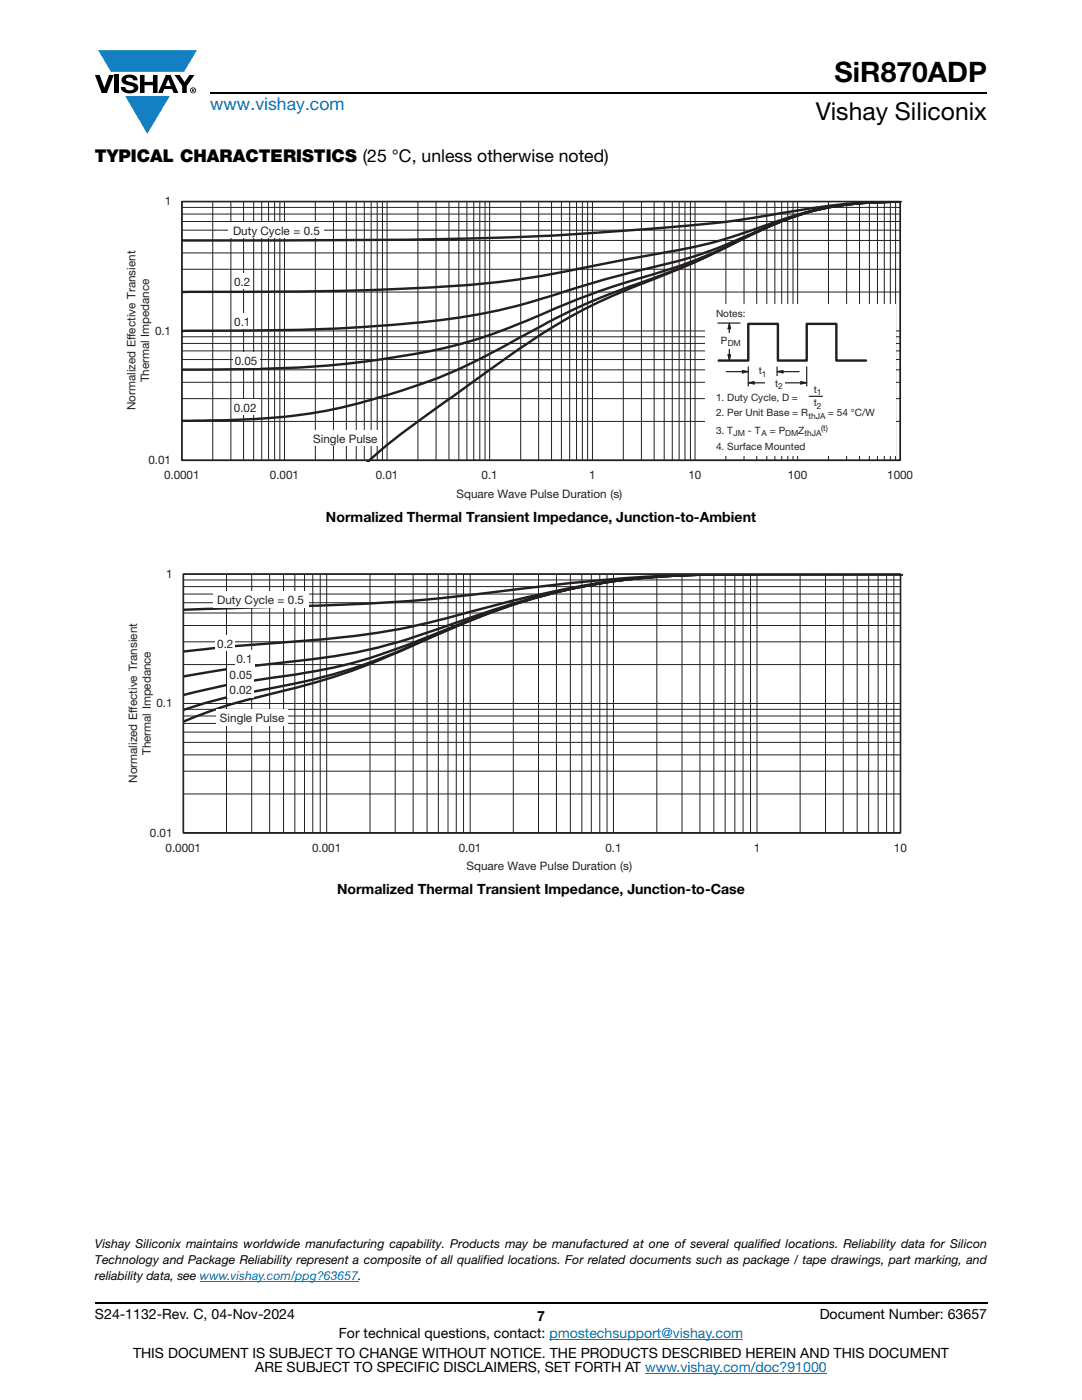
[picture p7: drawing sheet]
<svg xmlns="http://www.w3.org/2000/svg" width="216mm" height="279mm" viewBox="0 0 216 279" stroke-linecap="round" stroke-linejoin="round" font-family="sans-serif">
<g fill="#147fc3">
<path d="M19.6 10h19.7l-2.6 4.3h-1.1h-13.5z"/>
<path d="M25 19.2h8.9l-4.5 7.5z"/>
</g>
<g fill="#000">
<path d="M18.9 15h1l.9 2.5 1-2.5h.9l-1.4 3.6h-1zM22.9 15h.9v3.6h-.9zM24.6 15.3a2.1 2.1 0 0 1 2.8 .3l.1 .4h-.9a.79 .79 0 0 0-.7-.5 .79 .79 0 0 0-.8 .4l.3 .3 1 .2a1.08 1.08 0 0 1 1.2 1.1 1.08 1.08 0 0 1-1.1 1.1 1.73 1.73 0 0 1-2.4-1.2h.9a.96 .96 0 0 0 .8 .6 .96 .96 0 0 0 .9-.4 1.31 1.31 0 0 0-1.2-.6 1.03 1.03 0 0 1-1.1-.6 1.03 1.03 0 0 1 .2-1.1zM27.9 15h.9v1.3h1.7v-1.3h.9v3.6h-.9v-1.6h-1.7v1.6h-.9zM34.8 15h1.1l.9 1.4 1-1.4h1l-1.5 2.2v1.4h-.9v-1.4z"/>
<path d="M33.6 15.8l.5 1.4h-1.1zM33.1 15l-1.6 3.6h1l.3-.8h1.5l.3 .8h1l-1.6-3.6z"/>
<path d="M38.4 17.8h.2v.2h-.2zM38.3 17.7v.7h.1v-.3l.4 .3-.2-.3 .2-.2-.1-.2z"/>
<path d="M38.1 18a.46 .46 0 0 1 .9 0 .46 .46 0 0 1-.9 0zM37.9 18a.6 .6 0 0 0 1.2 0 .6 .6 0 0 0-1.2 0z"/>
</g>
<path d="M42 18.6h155M18.9 260h178.1" fill="none" stroke="#000" stroke-width=".36"/>
<path d="M39.9 255.7h31.6M109.6 267.3h38.7M128.7 274h36.3" fill="none" stroke="#007ec4" stroke-width=".2"/>
<path d="M36.3 40.2h143.4v51.7h-143.4z" fill="#fff"/>
<g fill="none" stroke="#231f20" stroke-width=".2">
<path d="M36.3 58.3h143.3M36.3 53.7h143.3M36.3 50.5h143.3M36.3 48h143.3M36.3 45.9h143.3M36.3 44.2h143.3M36.3 42.7h143.3M36.3 41.4h143.3M36.3 40.2h143.3v51.7h-143.3zM42.4 40.2v51.7M46.1 40.2v51.7M48.6 40.2v51.7"/>
<path d="M50.6 40.2v51.7M52.2 40.2v51.7M53.6 40.2v51.7M54.8 40.2v51.7M55.8 40.2v51.7M56.8 40.2v51.7M62.9 40.2v51.7M66.5 40.2v51.7M69.1 40.2v51.7M71.1 40.2v51.7M72.7 40.2v51.7M74.1 40.2v51.7"/>
<path d="M75.3 40.2v51.7M76.3 40.2v51.7M77.2 40.2v51.7M83.4 40.2v51.7M87 40.2v51.7M89.6 40.2v51.7M91.6 40.2v51.7M93.2 40.2v51.7M94.5 40.2v51.7M95.7 40.2v51.7M96.8 40.2v51.7M97.7 40.2v51.7"/>
<path d="M103.9 40.2v51.7M107.5 40.2v51.7M110.1 40.2v51.7M112 40.2v51.7M113.7 40.2v51.7M115 40.2v51.7M116.2 40.2v51.7M117.3 40.2v51.7M118.2 40.2v51.7M124.4 40.2v51.7M128 40.2v51.7M130.5 40.2v51.7"/>
<path d="M132.5 40.2v51.7M134.1 40.2v51.7M135.5 40.2v51.7M136.7 40.2v51.7M137.8 40.2v51.7M138.7 40.2v51.7M144.8 40.2v51.7M148.5 40.2v51.7M151 40.2v51.7M153 40.2v51.7M154.6 40.2v51.7M156 40.2v51.7"/>
<path d="M157.2 40.2v51.7M158.2 40.2v51.7M159.2 40.2v51.7M165.3 40.2v51.7M168.9 40.2v51.7M171.5 40.2v51.7M173.5 40.2v51.7M175.1 40.2v51.7M176.5 40.2v51.7M177.7 40.2v51.7M178.7 40.2v51.7M36.3 79.6h143.3"/>
<path d="M36.3 76.3h143.3M36.3 73.8h143.3M36.3 71.8h143.3M36.3 70h143.3M36.3 68.5h143.3M36.3 67.2h143.3M36.3 66h143.3M36.3 84.1h143.3"/>
</g>
<path d="M36.3 40.2h143.3v51.7h-143.3z" fill="none" stroke="#231f20" stroke-width=".32"/>
<path d="M179.6 40.2a63.1 63.1 0 0 0-21.9 3.3l-5.3 2.2a288 288 0 0 1-19.8 9.2 119.8 119.8 0 0 0-24.5 11.7l-4.7 3.1-10.8 7.8a211 211 0 0 0-19.3 14.7M179.6 40.2a63.7 63.7 0 0 0-20.4 2.8 126.4 126.4 0 0 0-16.3 7.3 179.9 179.9 0 0 1-20 7.9 129.1 129.1 0 0 0-19.5 9.3 115.7 115.7 0 0 1-30.5 12.6 112.4 112.4 0 0 1-30.9 3.8l-5.7 .1M179.6 40.2a65.8 65.8 0 0 0-18.8 2.3 108.8 108.8 0 0 0-16.4 7 113.5 113.5 0 0 1-18.8 6.7 161.3 161.3 0 0 0-20.5 7.8 105.5 105.5 0 0 1-29.3 7.8 238.3 238.3 0 0 1-35.3 2h-4.2M179.6 40.2a64.9 64.9 0 0 0-20.4 2.8l-4.7 1.7a154.3 154.3 0 0 1-18.6 7.2l-1.1 .3a282.1 282.1 0 0 0-28.2 7.9 142.3 142.3 0 0 1-32.3 5 523.1 523.1 0 0 1-38 .9M179.6 40.2a70.8 70.8 0 0 0-28.2 5.3 111.9 111.9 0 0 1-23.3 5.7l-6.3 1.2a213 213 0 0 1-43.8 5.3l-15.7 .4-26 .2M179.6 40.2a136.4 136.4 0 0 0-26.1 2.8 317.4 317.4 0 0 1-31.7 3.3 823.3 823.3 0 0 1-62.9 1.7h-22.6" fill="none" stroke="#231f20" stroke-width=".48"/>
<g fill="#fff">
<path d="M45.7 44.3h19v3.1h-19z"/>
<path d="M46.3 54.5h4v3h-4z"/>
<path d="M46.4 62.5h4v3.1h-4z"/>
<path d="M46.4 70.3h5.4v3h-5.4z"/>
<path d="M46.2 79.8h5.4v3h-5.4z"/>
<path d="M61.8 85.9h14.3v3h-14.3z"/>
<path d="M140.6 60.8h38.1v30.2h-38.1z"/>
</g>
<path d="M143.2 64.5h4.5M149.3 73.2v3.8M155.1 73.2v1.9M161 73.2v3.8" fill="none" stroke="#231f20" stroke-width=".24"/>
<path d="M149.3 76.4l1.2-.2v.4z" fill="#231f20"/>
<path d="M149.3 76.4l1.2-.2v.4zM150.1 76.4h3.6" fill="none" stroke="#231f20" stroke-width=".24"/>
<path d="M159.8 76.2l1.2 .2-1.2 .2z" fill="#231f20"/>
<path d="M156.6 76.4h3.5M159.8 76.2l1.2 .2-1.2 .2z" fill="none" stroke="#231f20" stroke-width=".24"/>
<path d="M148.1 73.9l1.2 .3-1.2 .2z" fill="#231f20"/>
<path d="M144.9 74.2h3.6M148.1 73.9l1.2 .3-1.2 .2z" fill="none" stroke="#231f20" stroke-width=".24"/>
<path d="M155.1 74.2l1.1-.3v.5z" fill="#231f20"/>
<path d="M155.1 74.2l1.1-.3v.5zM155.9 74.2h3.6" fill="none" stroke="#231f20" stroke-width=".24"/>
<g fill="#fff">
<path d="M149.8 72.6h3.9v2.4h-3.9z"/>
<path d="M152.7 75.1h3.8v2.4h-3.8z"/>
</g>
<path d="M145.3 70.8h.5l-.3 1.2z" fill="#231f20"/>
<path d="M145.3 70.8h.5l-.3 1.2zM145.5 67.7v3.5" fill="none" stroke="#231f20" stroke-width=".24"/>
<path d="M145.5 64.5l.3 1.1h-.5z" fill="#231f20"/>
<path d="M145.5 65.3v3.4M145.5 64.5l.3 1.1h-.5z" fill="none" stroke="#231f20" stroke-width=".24"/>
<path d="M143 66.5h5.5v3.2h-5.5z" fill="#fff"/>
<path d="M143.4 72h5.9v-7.4h5.9v7.4h5.8v-7.4h5.9v7.4h5.9" fill="none" stroke="#231f20" stroke-width=".48"/>
<path d="M161.5 79.1h2.6" fill="none" stroke="#231f20" stroke-width=".24"/>
<path d="M36.6 114.6h143.1v51.7h-143.1z" fill="#fff"/>
<g fill="none" stroke="#231f20" stroke-width=".2">
<path d="M36.6 118.6h143.1M36.6 117.1h143.1M36.6 115.7h143.1M36.6 114.6h143.1v51.6h-143.1zM45.2 114.6v51.6M50.2 114.6v51.6M53.8 114.6v51.6M56.6 114.6v51.6M58.8 114.6v51.6M60.8 114.6v51.6M62.4 114.6v51.6M63.9 114.6v51.6"/>
<path d="M65.2 114.6v51.6M73.8 114.6v51.6M78.9 114.6v51.6M82.4 114.6v51.6M85.2 114.6v51.6M87.5 114.6v51.6M89.4 114.6v51.6M91 114.6v51.6M92.5 114.6v51.6M93.8 114.6v51.6M102.4 114.6v51.6M107.5 114.6v51.6"/>
<path d="M111 114.6v51.6M113.8 114.6v51.6M116.1 114.6v51.6M118 114.6v51.6M119.7 114.6v51.6M121.1 114.6v51.6M122.4 114.6v51.6M131.1 114.6v51.6M136.1 114.6v51.6M139.7 114.6v51.6M142.4 114.6v51.6M144.7 114.6v51.6"/>
<path d="M146.6 114.6v51.6M148.3 114.6v51.6M149.8 114.6v51.6M151 114.6v51.6M159.7 114.6v51.6M164.7 114.6v51.6M168.3 114.6v51.6M171 114.6v51.6M173.3 114.6v51.6M175.2 114.6v51.6M176.9 114.6v51.6M178.4 114.6v51.6"/>
<path d="M36.6 132.6h143.1M36.6 128.1h143.1M36.6 124.8h143.1M36.6 122.3h143.1M36.6 120.3h143.1M36.6 158.5h143.1M36.6 153.9h143.1M36.6 150.7h143.1M36.6 148.2h143.1M36.6 146.1h143.1M36.6 144.4h143.1M36.6 142.9h143.1"/>
<path d="M36.6 141.6h143.1M36.6 140.4h143.1"/>
</g>
<path d="M36.6 114.6h143.1v51.6h-143.1z" fill="none" stroke="#231f20" stroke-width=".32"/>
<path d="M180.1 114.6h-12.6a585.1 585.1 0 0 0-37.1 .6 118.5 118.5 0 0 0-41.3 10.6l-1.9 .9a154.5 154.5 0 0 1-23.6 9.3l-4.5 1.3a135.3 135.3 0 0 0-22.5 6.7M180.1 114.6h-12.6a585.1 585.1 0 0 0-37.1 .6 115.6 115.6 0 0 0-26.2 4.9 242.4 242.4 0 0 0-24.5 9.8 120.6 120.6 0 0 1-28.3 8l-1.2 .2a102.7 102.7 0 0 0-13.6 3.6M180.1 114.6h-12.6a584.9 584.9 0 0 0-37.1 .6 117.7 117.7 0 0 0-26.3 4.9 294.9 294.9 0 0 0-22.6 8.6 106.4 106.4 0 0 1-27.9 6.7l-4.5 .7a120.3 120.3 0 0 0-12.5 2.6M180.1 114.6h-12.6a585.1 585.1 0 0 0-37.1 .6 144.9 144.9 0 0 0-39.6 9.1l-1.2 .5a116.2 116.2 0 0 1-33.5 7.5l-1.9 .2a200.8 200.8 0 0 0-17.6 2.5M180.1 114.6h-12.6a603.1 603.1 0 0 0-37.1 .5 188.5 188.5 0 0 0-34.8 6.5 154.2 154.2 0 0 1-37.5 6.5l-11.8 .9-9.7 1M180.1 114.6h-14.6a542.1 542.1 0 0 0-40.8 .8 1076.1 1076.1 0 0 0-37.4 4 662 662 0 0 1-42.9 2l-7.8 .3" fill="none" stroke="#231f20" stroke-width=".48"/>
<g fill="#fff">
<path d="M42.5 118h19v3.2h-19z"/>
<path d="M43 126.9h4v3.1h-4z"/>
<path d="M46.8 129.9h4v3.2h-4z"/>
<path d="M45.4 133h5.4v3.2h-5.4z"/>
<path d="M45.4 136.1h5.4v3.2h-5.4z"/>
<path d="M43.2 141.5h14.2v3.2h-14.2z"/>
</g>
<text font-size="5.6" x="166.5" y="16.4">SiR870ADP</text>
<text font-size="4.9" x="162.8" y="24">Vishay Siliconix</text>
<text font-size="3.5" fill="#007ec4" x="42" y="21.9">www.vishay.com</text>
<text font-size="3.5" x="18.9" y="32.3">TYPICAL CHARACTERISTICS (25 °C, unless otherwise noted)</text>
<g font-size="2.8">
<text x="65" y="104.1">Normalized Thermal Transient Impedance, Junction-to-Ambient</text>
<text x="67.2" y="178.5">Normalized Thermal Transient Impedance, Junction-to-Case</text>
<text x="18.9" y="263.3">S24-1132-Rev. C, 04-Nov-2024</text>
<text x="107.2" y="263.6">7</text>
<text x="163.6" y="263.3">Document Number: 63657</text>
<text x="67.6" y="267.1">For technical questions, contact: pmostechsupport@vishay.com</text>
<text x="26.5" y="271">THIS DOCUMENT IS SUBJECT TO CHANGE WITHOUT NOTICE. THE PRODUCTS DESCRIBED HEREIN AND THIS DOCUMENT</text>
<text x="50.9" y="273.8">ARE SUBJECT TO SPECIFIC DISCLAIMERS, SET FORTH AT www.vishay.com/doc?91000</text>
</g>
<g font-size="2.5">
<text x="18.9" y="249.1">Vishay Siliconix maintains worldwide manufacturing capability. Products may be manufactured at one of several qualified locations. Reliability data for Silicon</text>
<text x="18.9" y="252.3">Technology and Package Reliability represent a composite of all qualified locations. For related documents such as package / tape drawings, part marking, and</text>
<text x="18.9" y="255.5">reliability data, see www.vishay.com/ppg?63657.</text>
</g>
<g font-size="2.3" fill="#231f20">
<text x="32.9" y="41">1</text>
<text x="46.5" y="46.8">Duty Cycle = 0.5</text>
<text x="46.7" y="57">0.2</text>
<text x="46.7" y="65">0.1</text>
<text x="30.9" y="66.8">0.1</text>
<text x="29.8" y="76.3" transform="rotate(-90 29.8 76.3)">Thermal Impedance</text>
<text x="46.8" y="72.8">0.05</text>
<text x="27.1" y="81.9" transform="rotate(-90 27.1 81.9)">Normalized Effective Transient</text>
<text x="46.7" y="82.3">0.02</text>
<text x="62.5" y="88.4">Single Pul</text>
<text x="72.9" y="88.4">s</text>
<text x="74.1" y="88.4">e</text>
<text x="29.6" y="92.7">0.01</text>
<text x="32.7" y="95.6">0.0001</text>
<text x="53.9" y="95.6">0.001</text>
<text x="75" y="95.6">0.01</text>
<text x="96.1" y="95.6">0.1</text>
<text x="117.5" y="95.6">1</text>
<text x="137.4" y="95.6">10</text>
<text x="157.2" y="95.6">100</text>
<text x="177" y="95.6">1000</text>
<text x="91.1" y="99.4">Square Wave Pulse Duration (s)</text>
<text x="33.2" y="115.4">1</text>
<text x="43.3" y="120.5">Duty Cycle = 0.5</text>
<text x="43.4" y="129.3">0.2</text>
<text x="45.8" y="135.5">0.05</text>
<text x="47.2" y="132.4">0.1</text>
<text x="31.2" y="141.2">0.1</text>
<text x="45.8" y="138.6">0.02</text>
<text x="43.9" y="144">S</text>
<text x="45.4" y="144">ingle Pul</text>
<text x="54.3" y="144">se</text>
<text x="30.1" y="150.6" transform="rotate(-90 30.1 150.6)">Thermal Impedance</text>
<text x="27.4" y="156.2" transform="rotate(-90 27.4 156.2)">Normalized Effective Transient</text>
<text x="29.9" y="167">0.01</text>
<text x="33" y="170">0.0001</text>
<text x="62.3" y="170">0.001</text>
<text x="91.5" y="170">0.01</text>
<text x="93.1" y="173.7">Square Wave Pulse Duration (s)</text>
<text x="120.8" y="170">0.1</text>
<text x="150.4" y="170">1</text>
<text x="178.4" y="170">10</text>
</g>
<g font-size="2" fill="#231f20">
<text x="142.9" y="63.3">Notes:</text>
<text x="143.9" y="68.7">P</text>
<text x="151.4" y="74.7">t</text>
<text x="154.7" y="77.3">t</text>
<text x="142.9" y="80">1. Duty Cycle, D =</text>
<text x="142.9" y="83.1">2. Per Unit Bas</text>
<text x="156.4" y="83.1">e = R</text>
<text x="162.4" y="78.4">t</text>
<text x="162.4" y="81.1">t</text>
<text x="165.2" y="83.1">= 54 °C/W</text>
<text x="142.9" y="89.8">4.</text>
<text x="142.9" y="86.7">3. T</text>
<text x="145.1" y="89.8">Surface Mounted</text>
<text x="149.2" y="86.7">- T</text>
<text x="153.6" y="86.7">= P</text>
<text x="159.3" y="86.7">Z</text>
</g>
<g font-size="1.7" fill="#231f20">
<text x="145.2" y="69.1">DM</text>
<text x="152" y="75.2">1</text>
<text x="155.2" y="77.7">2</text>
<text x="161.3" y="83.5">thJA</text>
<text x="163" y="78.8">1</text>
<text x="163" y="81.5">2</text>
<text x="146.4" y="87.1">JM</text>
<text x="151.9" y="87.1">A</text>
<text x="156.7" y="87.1">DM</text>
<text x="160.5" y="87.1">thJA</text>
<text x="163.8" y="86.1">(t)</text>
</g>
</svg>
